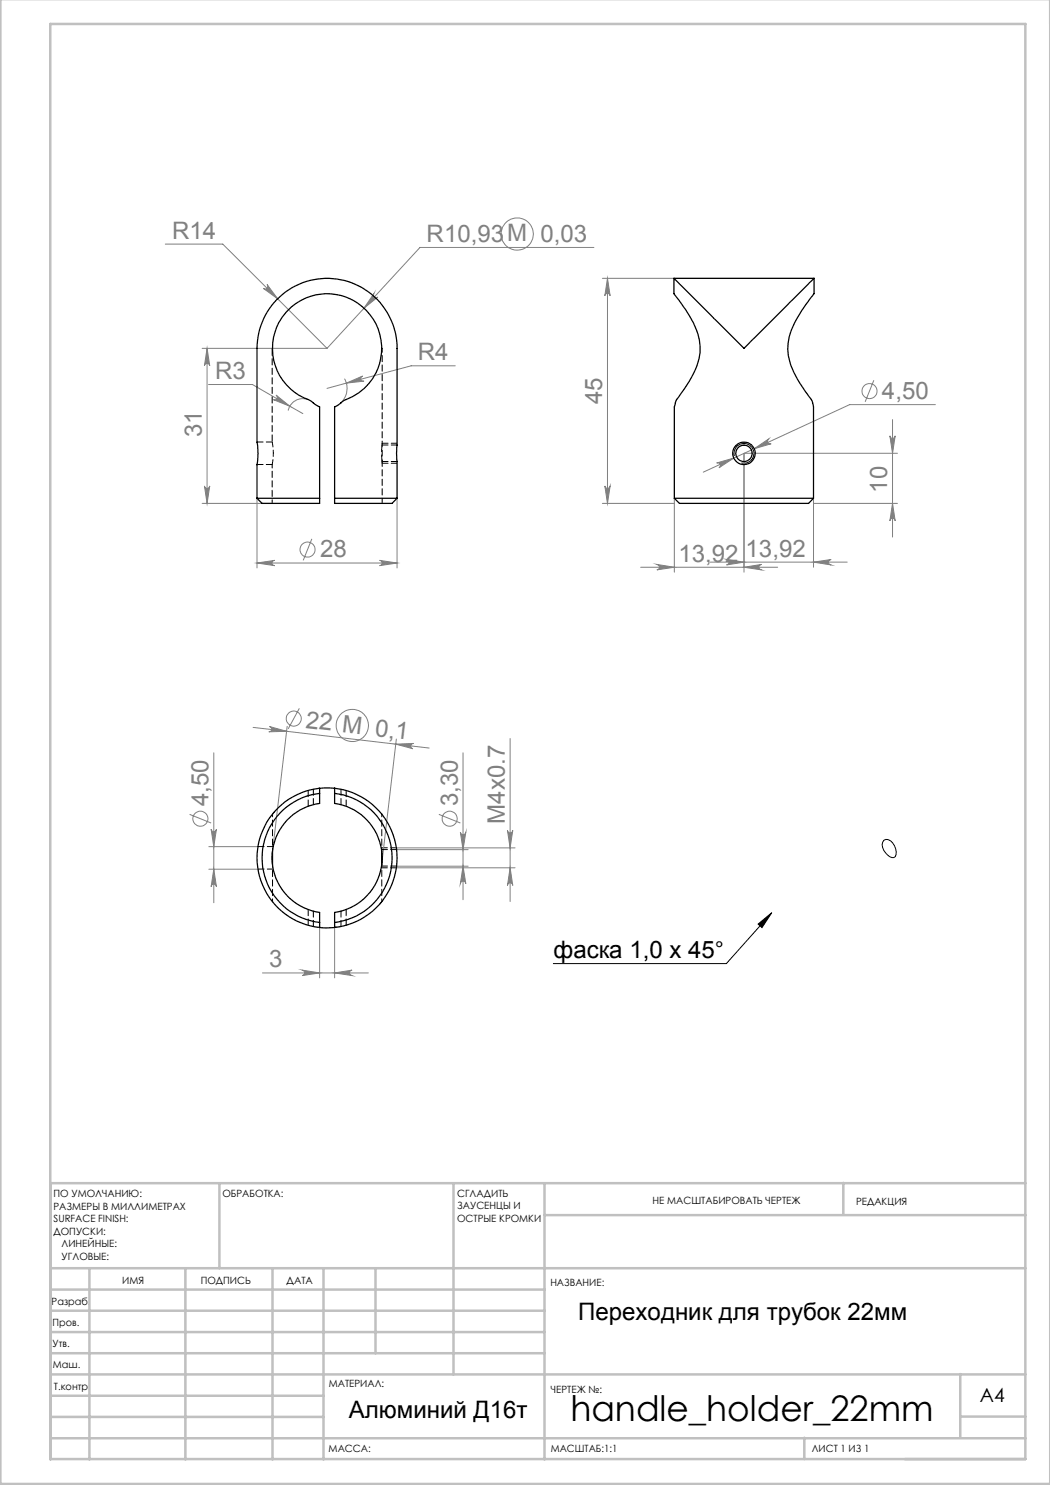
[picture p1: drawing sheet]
<svg xmlns="http://www.w3.org/2000/svg" width="210mm" height="297mm" viewBox="0 0 210 297" stroke-linecap="round" stroke-linejoin="round" font-family="sans-serif">
<g fill="none" stroke="#808080" stroke-width=".2">
<path d="M33.1 48.8h11.5l20.8 20.9M53.4 56.9l2.1 2.9-2.8-2.1a.54 .54 0 0 0 .7-.1 .54 .54 0 0 0 0-.7zM74.8 58.7a.52 .52 0 0 0 0 .7 .52 .52 0 0 0 .8 0l-2.8 2.2zM118.8 49.5h-34.8l-18.6 20.2M120.5 55.7h14.3M121.5 55.7v45M121.5 55.7l.5 3.5a.53 .53 0 0 0-.5-.5 .53 .53 0 0 0-.5 .5zM40.4 69.7h25M41.4 69.7v31M41.4 69.7l.5 3.5a.53 .53 0 0 0-.5-.5 .53 .53 0 0 0-.5 .5zM41.7 76.9h8.8l10.1 5.8M55.2 79l2.8 2.2-3.3-1.3a.53 .53 0 0 0 .7-.2 .53 .53 0 0 0-.2-.7z"/>
<path d="M61.6 79.9a2.99 2.99 0 0 0-4 2.2M68.9 75.7a4 4 0 0 1-.7 4.8M69.3 76.6l3.2-1.4a.53 .53 0 0 0-.3 .7 .53 .53 0 0 0 .6 .3zM91.1 73.2h-8.9l-16.8 4.5M174.8 76.1l-1.8 4.3M40.9 97.2a.53 .53 0 0 0 .5 .5 .53 .53 0 0 0 .5-.5l-.5 3.5zM51.4 99.7v13.9M79.4 99.7v13.9M121 97.2a.53 .53 0 0 0 .5 .5 .53 .53 0 0 0 .5-.5l-.5 3.5zM134.9 99.7v14.7M143.3 92.6l3.5-1-3 2a.53 .53 0 0 0 .2-.8 .53 .53 0 0 0-.7-.2zM148.8 90.7h30.7"/>
<path d="M148.8 90.7v23.7M150.8 89.7l3-1.9a.55 .55 0 0 0-.2 .7 .55 .55 0 0 0 .6 .3zM162.7 99.7v13.7M178 87.2a.53 .53 0 0 0 .5 .5 .53 .53 0 0 0 .5-.5l-.5 3.5zM178.5 83.9v23.5M187.1 80.9h-17.2l-29.2 13.5M40.4 100.7h14M51.4 112.6l3.5-.5a.53 .53 0 0 0-.5 .5 .53 .53 0 0 0 .5 .5zM51.4 112.6h28M62.4 107.8l-1.8 4.3M75.9 112.1l3.5 .5-3.5 .5a.53 .53 0 0 0 .5-.5 .53 .53 0 0 0-.5-.5zM120.5 100.7h14.4"/>
<path d="M128.1 113.4h27.4M131.4 112.9l3.5 .5-3.5 .6a.55 .55 0 0 0 .5-.6 .55 .55 0 0 0-.5-.5zM142.1 112.4h27.3M145.3 111.9l3.5 .5-3.5 .6a.55 .55 0 0 0 .5-.6 .55 .55 0 0 0-.5-.5zM148.8 113.4l3.5-.5a.55 .55 0 0 0-.5 .5 .55 .55 0 0 0 .5 .6zM162.7 112.4l3.5-.5a.55 .55 0 0 0-.5 .5 .55 .55 0 0 0 .5 .6zM162.7 100.7h16.8M178.5 100.7l.5 3.5a.53 .53 0 0 0-.5-.5 .53 .53 0 0 0-.5 .5zM42.8 150.6v29.9M50.6 145.5l35.2 4.1M53.9 145.3l3.4 1-3.5 .1a.53 .53 0 0 0 .6-.5 .53 .53 0 0 0-.5-.6zM57.4 145.3l-2.9 25"/>
<path d="M59.9 141.7l-2.3 4.1M79.2 148.8l3.5-.1a.53 .53 0 0 0-.6 .5 .53 .53 0 0 0 .5 .6zM79.3 147.8l-3 25.1M92.6 150.6v29.3M102 147.7v32.6M37.9 162.9l4.3 1.7M41.8 169.3h9.8M41.8 173.8h9.8M42.2 165.8a.53 .53 0 0 0 .6 .5 .53 .53 0 0 0 .5-.5l-.5 3.5zM42.8 173.8l.5 3.5a.53 .53 0 0 0-.5-.5 .53 .53 0 0 0-.6 .5zM79.3 169.9h14.3M79.3 173.2h14.3"/>
<path d="M79.4 169.6h23.6M79.4 173.6h23.6M87.8 162.9l4.3 1.7M92.1 166.4a.55 .55 0 0 0 .5 .5 .55 .55 0 0 0 .6-.5l-.6 3.5zM92.6 173.2l.6 3.5a.55 .55 0 0 0-.6-.5 .55 .55 0 0 0-.5 .5zM101.5 166.1a.53 .53 0 0 0 .5 .5 .53 .53 0 0 0 .6-.5l-.6 3.5zM102 173.6l.6 3.5a.53 .53 0 0 0-.6-.5 .53 .53 0 0 0-.5 .5zM52.5 194.6h21.2M60.4 194l3.5 .6-3.5 .5a.55 .55 0 0 0 .5-.5 .55 .55 0 0 0-.5-.6zM63.9 184.5v11.1M66.9 194.6l3.5-.6a.55 .55 0 0 0-.5 .6 .55 .55 0 0 0 .5 .5zM66.9 184.5v11.1"/>
<circle cx="103.5" cy="46.8" r="3.2"/>
<circle cx="173.9" cy="78.2" r="1.51"/>
<circle cx="61.5" cy="109.9" r="1.51"/>
<circle cx="58.8" cy="143.7" r="1.5"/>
<circle cx="70.5" cy="145.1" r="3.2"/>
<circle cx="40.1" cy="163.7" r="1.51"/>
<circle cx="89.9" cy="163.7" r="1.51"/>
</g>
<path d="M146.9 91.2a1.99 1.99 0 0 1 1.7-2.5 1.99 1.99 0 0 1 2.2 2.1 1.99 1.99 0 0 1-2.5 1.8M176.8 168.1a1.29 1.29 0 0 1 1.7 .5 2.83 2.83 0 0 1 .6 2.7 1.01 1.01 0 0 1-1.5-.2 2.26 2.26 0 0 1-.8-3zM151.6 184.8l2.7-2.2-1.9 2.9zM154.3 182.6l-9 10.1h-34.6" fill="none" stroke="#000" stroke-width=".2"/>
<path d="M76.4 92.7v-4" fill="none" stroke="#000" stroke-width=".2" stroke-dasharray="1.3 .6" stroke-dashoffset=".5" stroke-linecap="butt"/>
<path d="M76.4 92.7h3M79.4 88.7h-3M76.3 173.6h3M79.3 169.6h-3" fill="none" stroke="#000" stroke-width=".2" stroke-dasharray="1.3 .6" stroke-dashoffset=".1"/>
<path d="M76.3 169.9v-.2M76.3 169.7v-.1M76.3 173.6v-.1M76.3 173.5v-.3" fill="none" stroke="#000" stroke-width=".2" stroke-dasharray="1.3 .6"/>
<g fill="none" stroke="#c0c0c0" stroke-width=".5">
<path d="M.1 -.1v296.9h209.9v-296.9M10.1 4.8h195v287h-195zM43.9 236.6v17M90.7 236.6v38.3M108.9 236.6v55.3M168.7 236.6v6.3M205.1 236.6h-195v55.3M10.1 253.6h195M10.1 257.9h98.8M17.9 253.6v38.3M37.1 253.6v38.3M54.5 253.6v38.3"/>
<path d="M64.7 253.6v38.3M75.1 253.6v17M108.9 243h96.2M10.1 270.6h98.8M10.1 266.4h98.8M10.1 262.1h98.8M10.1 279.1h54.6M10.1 274.9h195M192.1 274.8v12.7M10.1 287.7h195M10.1 283.4h54.6M160.9 287.5v4.3"/>
<path d="M192.1 283.3h13"/>
</g>
<path d="M151.6 184.8l2.7-2.2-1.9 2.9z" fill="#000"/>
<g fill="#808080">
<path d="M162.7 112.4l3.5-.5a.55 .55 0 0 0-.5 .5 .55 .55 0 0 0 .5 .6zM145.3 111.9l3.5 .5-3.5 .6a.55 .55 0 0 0 .5-.6 .55 .55 0 0 0-.5-.5z"/>
<path d="M51.4 112.6l3.5-.5a.53 .53 0 0 0-.5 .5 .53 .53 0 0 0 .5 .5zM75.9 112.1l3.5 .5-3.5 .5a.53 .53 0 0 0 .5-.5 .53 .53 0 0 0-.5-.5zM53.4 56.9a.54 .54 0 0 1 0 .7 .54 .54 0 0 1-.7 .1l2.8 2.1zM69.3 76.6l3.5-.4a.53 .53 0 0 1-.6-.3 .53 .53 0 0 1 .3-.7zM55.2 79a.53 .53 0 0 1 .2 .7 .53 .53 0 0 1-.7 .2l3.3 1.3zM74.8 58.7l-2 2.9 2.8-2.2a.52 .52 0 0 1-.8 0 .52 .52 0 0 1 0-.7zM143.3 92.6a.53 .53 0 0 1 .7 .2 .53 .53 0 0 1-.2 .8l3-2zM150.8 89.7l3.4-.9a.55 .55 0 0 1-.6-.3 .55 .55 0 0 1 .2-.7zM60.4 194l3.5 .6-3.5 .5a.55 .55 0 0 0 .5-.5 .55 .55 0 0 0-.5-.6zM66.9 194.6l3.5-.6a.55 .55 0 0 0-.5 .6 .55 .55 0 0 0 .5 .5z"/>
<path d="M148.8 113.4l3.5-.5a.55 .55 0 0 0-.5 .5 .55 .55 0 0 0 .5 .6zM131.4 112.9l3.5 .5-3.5 .6a.55 .55 0 0 0 .5-.6 .55 .55 0 0 0-.5-.5z"/>
<path d="M121 97.2a.53 .53 0 0 0 .5 .5 .53 .53 0 0 0 .5-.5l-.5 3.5zM121.5 55.7l.5 3.5a.53 .53 0 0 0-.5-.5 .53 .53 0 0 0-.5 .5z"/>
<path d="M41.4 69.7l.5 3.5a.53 .53 0 0 0-.5-.5 .53 .53 0 0 0-.5 .5zM40.9 97.2a.53 .53 0 0 0 .5 .5 .53 .53 0 0 0 .5-.5l-.5 3.5zM178 87.2a.53 .53 0 0 0 .5 .5 .53 .53 0 0 0 .5-.5l-.5 3.5zM178.5 100.7l.5 3.5a.53 .53 0 0 0-.5-.5 .53 .53 0 0 0-.5 .5zM101.5 166.1a.53 .53 0 0 0 .5 .5 .53 .53 0 0 0 .6-.5l-.6 3.5zM102 173.6l.6 3.5a.53 .53 0 0 0-.6-.5 .53 .53 0 0 0-.5 .5zM92.1 166.4a.55 .55 0 0 0 .5 .5 .55 .55 0 0 0 .6-.5l-.6 3.5zM92.6 173.2l.6 3.5a.55 .55 0 0 0-.6-.5 .55 .55 0 0 0-.5 .5zM42.2 165.8a.53 .53 0 0 0 .6 .5 .53 .53 0 0 0 .5-.5l-.5 3.5zM42.8 173.8l.5 3.5a.53 .53 0 0 0-.5-.5 .53 .53 0 0 0-.6 .5z"/>
<path d="M53.9 145.3l3.4 1-3.5 .1a.53 .53 0 0 0 .6-.5 .53 .53 0 0 0-.5-.6zM79.2 148.8l3.5-.1a.53 .53 0 0 0-.6 .5 .53 .53 0 0 0 .5 .6z"/>
</g>
<g fill="none" stroke="#000" stroke-width=".25">
<path d="M134.8 55.7l14 14 14-14M134.8 55.7v3l1 1.3a22 22 0 0 1 4.1 8 11.8 11.8 0 0 1-2 8.2l-1.9 2.7a4.3 4.3 0 0 0-1.1 2.5v18.3M134.8 55.7h28M162.8 55.7v3a37.7 37.7 0 0 0-4.5 7.3 10.2 10.2 0 0 0 .8 9.1l2.3 3.7a4.3 4.3 0 0 1 1.3 2.6v18.3M51.4 99.7v-6.8a12 12 0 0 0 0-4.5v-18.7a14 14 0 0 1 14-14 14 14 0 0 1 14 14l-.1 21 .1 9M51.4 99.7l1 1h11.5v-19.3l-1.6-1.1a12.2 12.2 0 0 1-5.7-4.2 10.9 10.9 0 0 1 3.4-15.9 10.9 10.9 0 0 1 15.5 5.1 10.9 10.9 0 0 1-6.7 14.8l-1.9 1.3v19.3h11.5l1-1M51.4 99.7h12.5M66.9 99.7h12.5M134.9 99.7l1 1h25.8l1-1M134.9 99.7h27.8M63.9 157.7v3a11 11 0 0 0-9.5 10.9 11 11 0 0 0 9.5 10.9v3M63.9 158.7a13 13 0 0 0-11.5 12.9 13 13 0 0 0 11.5 12.9"/>
<path d="M63.9 157.7a14 14 0 0 0-12.5 13.9 14 14 0 0 0 12.5 13.9M63.9 157.7h3M66.9 158.7a13 13 0 0 1 11.5 12.9 13 13 0 0 1-11.5 12.9M66.9 157.7a14 14 0 0 1 12.5 13.9 14 14 0 0 1-12.5 13.9M66.9 157.7v3a11 11 0 0 1 9.5 10.9 11 11 0 0 1-9.5 10.9v3M54.5 170.3v2.6M76.3 170.3v2.6M63.9 185.5l1.3 .1 1.7-.1"/>
<circle cx="148.8" cy="90.7" r="2.25"/>
<circle cx="148.8" cy="90.7" r="1.64"/>
</g>
<g fill="none" stroke="#000" stroke-width=".2" stroke-dasharray="1.3 .6">
<path d="M54.5 69.7h-.1M76.4 69.7h.1M61.6 158.1v3.1M63.5 157.7l.4-.1M66.9 157.6l.1 .1M68.2 157.8v3.1M62.7 160.9v-3.1M69.2 161.2v-3.1M76.3 162.8h.1M54.5 180.3h.1M61.6 181.9v3.1M62.7 185.3v-3.1"/>
<path d="M63.9 185.5h.1M67.3 185.4l-.4 .1M68.2 182.2v3.1M69.2 185v-3.1"/>
</g>
<path d="M76.4 89l-.1 1.8 .1 1.5" fill="none" stroke="#000" stroke-width=".2" stroke-dasharray="1.3 .6" stroke-dashoffset="-.1"/>
<path d="M54.4 92.9a11 11 0 0 0 0-4.5M76.4 100.7v-8.4" fill="none" stroke="#000" stroke-width=".2" stroke-dasharray="1.3 .6" stroke-dashoffset=".3"/>
<path d="M76.4 89v-19.3" fill="none" stroke="#000" stroke-width=".2" stroke-dasharray="1.3 .6" stroke-dashoffset=".5"/>
<path d="M54.4 92.9v7.8M54.5 162.8l.8-.9M76.3 180.3l-.7 .9" fill="none" stroke="#000" stroke-width=".2" stroke-dasharray="1.3 .6" stroke-dashoffset=".6"/>
<path d="M54.4 69.7v18.7" fill="none" stroke="#000" stroke-width=".2" stroke-dasharray="1.3 .6" stroke-dashoffset="-.2"/>
<path d="M51.4 92.9h3M54.4 88.4h-3M76.4 92.3h3M79.4 89h-3M51.6 173.8h3.1M54.7 169.3h-3.1M76.3 173.2h3M79.3 169.9h-3" fill="none" stroke="#000" stroke-width=".2" stroke-dasharray="1.3 .6" stroke-dashoffset=".1"/>
<path d="M54.5 172.8v7.5M54.5 162.8v7.5M76.4 170.3v-7.5M76.4 180.3v-7.5" fill="none" stroke="#000" stroke-width=".2" stroke-dasharray="1.3 .6" stroke-dashoffset=".7"/>
<text font-size="7.1" x="114.1" y="284.3">handle_holder_22mm</text>
<g font-size="4.8" fill="#808080">
<text x="34.4" y="47.7">R14</text>
<text x="85.3" y="48.4">R10,93M 0,03</text>
<text x="43" y="75.8">R3</text>
<text x="83.6" y="72.1">R4</text>
<text x="120.4" y="80.9" transform="rotate(-90 120.4 80.9)">45</text>
<text x="176.4" y="79.8">4,50</text>
<text x="40.4" y="87.4" transform="rotate(-90 40.4 87.4)">31</text>
<text x="177.4" y="98.6" transform="rotate(-90 177.4 98.6)">10</text>
<text x="64" y="111.5">28</text>
<text x="135.7" y="112.3">13,92</text>
<text x="149.1" y="111.3">13,92</text>
<text x="61" y="145.6" transform="rotate(7 61 145.6)">22 M 0,1</text>
<text x="41.7" y="161.2" transform="rotate(-90 41.7 161.2)">4,50</text>
<text x="91.6" y="161.2" transform="rotate(-90 91.6 161.2)">3,30</text>
<text x="101" y="164.8" transform="rotate(-90 101 164.8)">M4x0.7</text>
<text x="53.8" y="193.5">3</text>
</g>
<g font-size="4.8">
<text x="110.7" y="191.6">фаска 1,0 х 45°</text>
<text x="115.6" y="264">Переходник для трубок 22мм</text>
<text x="69.8" y="283.6">Алюминий Д16т</text>
</g>
<text font-size="3.9" x="196" y="280.4">A4</text>
<g font-size="2">
<text x="10.7" y="239.5">ПО УМОЛЧАНИЮ:</text>
<text x="44.5" y="239.5">ОБРАБОТКА:</text>
<text x="91.4" y="239.4">СГЛАДИТЬ</text>
<text x="10.7" y="242">РАЗМЕРЫ В МИЛЛИМЕТРАХ</text>
<text x="10.7" y="244.5">SURFACE FINISH:</text>
<text x="91.4" y="241.9">ЗАУСЕНЦЫ И</text>
<text x="91.4" y="244.4">ОСТРЫЕ КРОМКИ</text>
<text x="130.5" y="240.8">НЕ МАСШТАБИРОВАТЬ ЧЕРТЕЖ</text>
<text x="171.2" y="241">РЕДАКЦИЯ</text>
<text x="10.7" y="247">ДОПУСКИ:</text>
<text x="12.3" y="249.5">ЛИНЕЙНЫЕ:</text>
<text x="12.3" y="252">УГЛОВЫЕ:</text>
<text x="24.4" y="256.9">ИМЯ</text>
<text x="40.1" y="256.8">ПОДПИСЬ</text>
<text x="57.3" y="256.8">ДАТА</text>
<text x="110.1" y="257.1">НАЗВАНИЕ:</text>
<text x="10.3" y="260.9">Разраб.</text>
<text x="10.5" y="269.3">Утв.</text>
<text x="10.5" y="265.2">Пров.</text>
<text x="10.6" y="273.6">Маш.</text>
<text x="10.8" y="278">Т.контр</text>
<text x="65.8" y="277.4">МАТЕРИАЛ:</text>
<text x="110.2" y="278.5">ЧЕРТЕЖ №:</text>
<text x="65.7" y="290.4">МАССА:</text>
<text x="110.2" y="290.5">МАСШТАБ:1:1</text>
<text x="162.4" y="290.4">ЛИСТ 1 ИЗ 1</text>
</g>
</svg>
